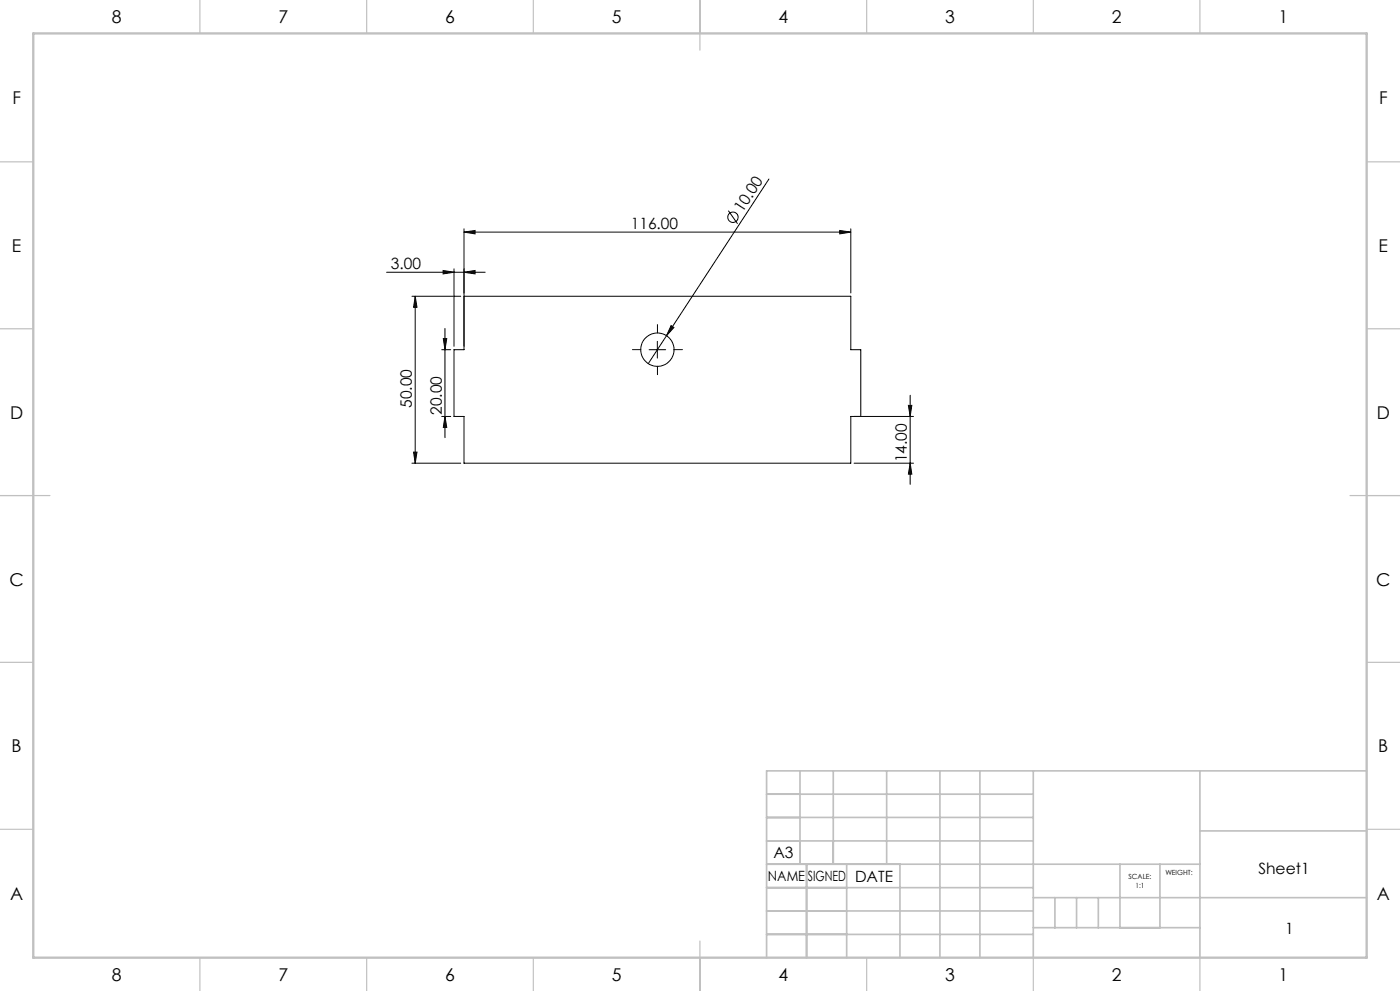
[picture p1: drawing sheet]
<svg xmlns="http://www.w3.org/2000/svg" width="420mm" height="297mm" viewBox="0 0 420 297" stroke-linecap="round" stroke-linejoin="round" font-family="sans-serif">
<g fill="none" stroke="#000" stroke-width=".3">
<path d="M230.7 53.7l-30.7 46.9M139.2 69.6l3.3-.5v1zM139.2 68.6v36.2h-3v20h3v14h116v-14h18.8M139.2 69.6h116M218.5 63.1l2.8 4M251.9 69.1l3.3 .5-3.3 .5zM255.2 68.6v19.2M116 81.6h29.6M123.6 88.8h14.6M124.6 88.8v50M124.6 88.8l.5 3.3h-1zM132.9 81.1l3.3 .5-3.3 .5z"/>
<path d="M133.5 98.5v32.7M136.2 80.6v23.2M139.2 81.6l3.3-.5v1zM139.2 88.8h116v16h3v20M201.3 97.6l.9 .5-2.2 2.5zM132.5 104.8h2.7M133 101.5h1l-.5 3.3zM194.7 104.8h5M197.2 102.3v5M200 100.6l-5.5 8.4M273 118.5v26.7M123.6 138.8h14.6"/>
<path d="M124.1 135.5h1l-.5 3.3zM132.5 124.8h2.7M133.5 124.8l.5 3.3h-1zM256.2 138.8h17.8M272.5 121.5h1l-.5 3.3zM273 138.8l.5 3.3h-1z"/>
<circle cx="219.9" cy="65.1" r="1.55"/>
<circle cx="197.2" cy="104.8" r="5"/>
</g>
<path d="M197.2 99.8v-2.5M192.2 104.8h-2.5M197.2 109.8v2.5M202.2 104.8h2.5" fill="none" stroke="#000" stroke-width=".3" stroke-dasharray="15.2 1.3 1.3 1.3"/>
<g fill="none" stroke="#c0c0c0" stroke-width=".35">
<path d="M60 0v10M110 0v10M160 0v10M210 0v15M260 0v10M310 0v10M360 0v10M0 48.5h10M410 48.5h10M0 98.5h10M410 98.5h10M0 148.5h15"/>
<path d="M405 148.5h15M0 198.5h10M410 198.5h10M0 248.5h10M410 248.5h10M60 287v10M110 287v10M160 287v10M210 282v15M260 287v10M310 287v10M360 287v10"/>
</g>
<g fill="none" stroke="#c0c0c0" stroke-width=".5">
<path d="M230 238h80M240 231v28M250 231v28M266 231v28M282 231v56M294 231v56M310 231v56M360 231v56M410 231h-180v56M230 245h80M230 252h80M230 259h130"/>
<path d="M242 259v28M254 259v28M270 259v28M336 259v19M348 259v19M360 249h50M230 266h80M230 273h80M310 269h100M310 278h50M316.5 269v9M323 269v9"/>
<path d="M329.5 269v9M230 280h80"/>
</g>
<path d="M10 10h400v277h-400z" fill="none" stroke="#c0c0c0" stroke-width=".7"/>
<g fill="#000">
<path d="M201.3 97.6l.9 .5-2.2 2.5z"/>
<path d="M251.9 69.1l3.3 .5-3.3 .5zM139.2 69.6l3.3-.5v1z"/>
<path d="M139.2 81.6l3.3-.5v1zM132.9 81.1l3.3 .5-3.3 .5z"/>
<path d="M133 101.5h1l-.5 3.3zM133.5 124.8l.5 3.3h-1zM124.6 88.8l.5 3.3h-1zM124.1 135.5h1l-.5 3.3z"/>
<path d="M273 138.8l.5 3.3h-1zM272.5 121.5h1l-.5 3.3z"/>
</g>
<g font-size="5.3">
<text x="33.5" y="7">8</text>
<text x="83.5" y="7">7</text>
<text x="133.5" y="7">6</text>
<text x="183.5" y="7">5</text>
<text x="233.5" y="7">4</text>
<text x="283.5" y="7">3</text>
<text x="333.5" y="7">2</text>
<text x="383.5" y="7">1</text>
<text x="3.7" y="31.3">F</text>
<text x="413.7" y="31.3">F</text>
<text x="3.6" y="75.5">E</text>
<text x="413.6" y="75.5">E</text>
<text x="3" y="125.5">D</text>
<text x="413" y="125.5">D</text>
<text x="2.8" y="175.5">C</text>
<text x="412.8" y="175.5">C</text>
<text x="3.5" y="225.5">B</text>
<text x="413.5" y="225.5">B</text>
<text x="3" y="269.8">A</text>
<text x="413" y="269.8">A</text>
<text x="33.5" y="294">8</text>
<text x="83.5" y="294">7</text>
<text x="133.5" y="294">6</text>
<text x="183.5" y="294">5</text>
<text x="233.5" y="294">4</text>
<text x="283.5" y="294">3</text>
<text x="333.5" y="294">2</text>
<text x="383.5" y="294">1</text>
</g>
<g font-size="4.7">
<text x="222.7" y="63.9" transform="rotate(-57 222.7 63.9)">10.00</text>
<text x="189.2" y="68.5">116.00</text>
<text x="117.3" y="80.5">3.00</text>
<text x="123.6" y="122.2" transform="rotate(-90 123.6 122.2)">50.00</text>
<text x="132.5" y="124.3" transform="rotate(-90 132.5 124.3)">20.00</text>
<text x="272" y="138.5" transform="rotate(-90 272 138.5)">14.00</text>
<text x="232" y="257.1">A3</text>
<text x="377.5" y="262.1">Sheet1</text>
<text x="256.5" y="264.4">DATE</text>
<text x="385.5" y="279.9">1</text>
</g>
<g font-size="4.2">
<text x="230.4" y="264.1">NAME</text>
<text x="242.4" y="264.1">SIGNED</text>
</g>
<g font-size="2.1">
<text x="338.6" y="263.6">SCALE:</text>
<text x="349.6" y="262.3">WEIGHT:</text>
<text x="340.7" y="266.1">1:1</text>
</g>
</svg>
